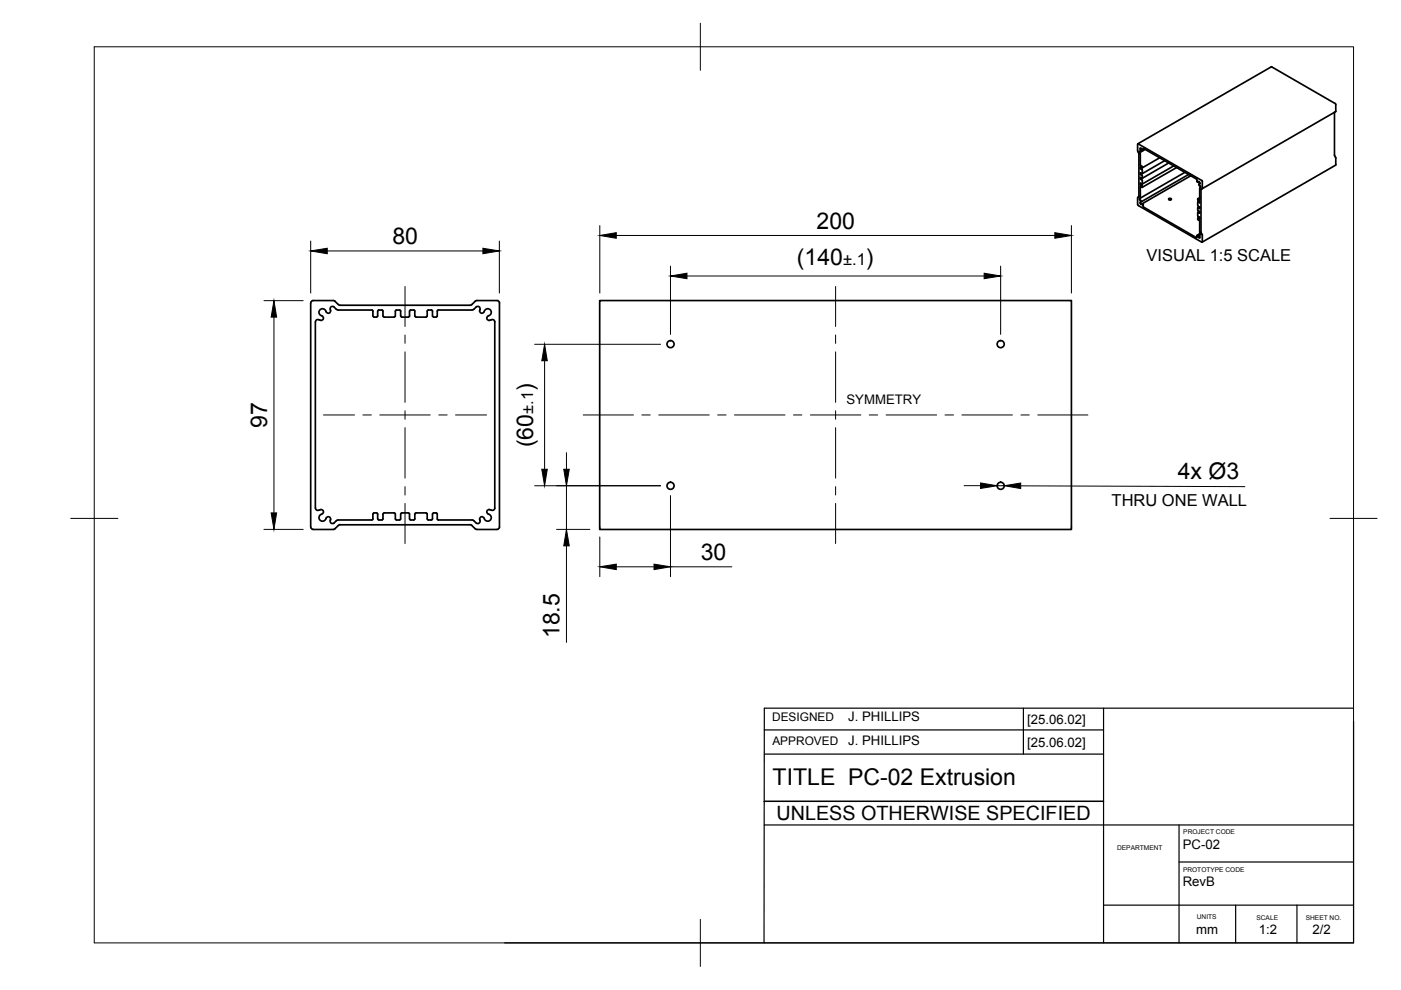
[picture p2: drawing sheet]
<svg xmlns="http://www.w3.org/2000/svg" width="297mm" height="210mm" viewBox="0 0 297 210" stroke-linecap="round" stroke-linejoin="round" font-family="sans-serif">
<!-- layer: Visible -->
<g fill="none" stroke="#000" stroke-width=".36">
<path d="M241.2 30.6v1.4M241.2 32l.1 .1M241.2 30.6l.2-.1 13.4 7.8 .1 .2M241.2 32.1l.3 .5M241.5 32.6v9M241.7 32.5l.1 2.6M241.7 32.1l-.1 .1 .1 .3M241.8 38l.4 .2v.8l-.4-.1M241.8 37l.4 .2v.5l-.4-.1M241.8 39.6l.4 .1M241.8 35.8l.4 .3M241.8 35.1l.4 .2v.3"/>
<path d="M241.8 36.7l.3 .1M241.8 35.4l.3 .2M241.8 37.6v.4M241.8 38.9v.3M241.8 39.6l-.1 2.4M241.8 36.7v.3M241.8 35.4v.4M242.2 36.1l-.1 .7M242.2 35.5l-.1 .1M242.5 31.5l11.2 6.4 .1 .7 .3-.1 .3 .2-.2 .6a.31 .31 0 0 1 .4 .3 .31 .31 0 0 1-.2 .3v2.4l-.4-.2-.1 .2M242.5 31.5h-.1l-.1 .4-.6-.5v.3l.3 .4h-.3M242.8 31.7l-.9 .5"/>
<path d="M245.9 33.5l-3.7 2.1M246.9 34.1l-4.7 2.7M247.8 34.6l-5.6 3.2M248.9 35.2l-6.7 3.8M249.4 35.5l-7.2 4.2v-.3l-.4-.2M251.2 36.5l-9.5 5.5a.28 .28 0 0 0-.1 .4 .28 .28 0 0 0 .3 .1l.1 .3-.3 .2 .2 .3h.2a.31 .31 0 0 1 .3 .5l.1 .1M252 37l-10.1 5.8M252.5 37.3l-10.4 5.9M254.2 38.5l-.2 .1M254.4 38.9l-.2 .1M254.9 38.5v1.4M254.9 39.9v.1"/>
<path d="M282.9 23.9v9l.3 .6v1.5M283 23.8l-.1 .1M283.1 21.9l-13.6-7.7-28.3 16.3M283.1 21.9l.1 .3v1.5l-28.5 16.5M283.2 35l-28.3 16.3M241.2 41.9v1.4M241.2 43.3l.2 .3 13.4 7.7M241.3 41.8l-.1 .1M241.5 41.6l-.3 .2M242.5 43.9l11.2 6.5 .1-.1 .1-.4 .2 .4 .3 .2v-.4l-.2-.4h.1M247.8 42.1h.3l.3 .1-.4 .2-.2-.2zM248 42.4h.2"/>
<path d="M253.9 46.3l.1 .3M253.9 45.1v.7M253.9 45.8l.4 .3 .1 .3-.5-.1 .4-.2M253.9 42.3l.5 .4M254 44.7l.3 .2 .1 .2h-.5M254 46.6l.4 .3v2.3l.2 .5h-.2M254.3 44.8l-.3 .2M254.3 42.6l-.3 .2M254.3 43.9l-.3 .1M254.3 49.7h.1M254.4 44l-.1 .2-.4-.1 .1 .6M254.4 42.7l-.1 .3-.4-.1 .1 .7 .4 .4"/>
<path d="M254.4 41.9l-.4 .2M254.5 49.5l-.7 .4M254.6 40.2l.1 9.2M254.7 49.4l.2 .3M254.9 49.7v.1M254.9 49.9v1.4M254.9 51.2l-.1 .1M66.4 63.7h4.3M66.4 63.7l-.3 .1-.2 .4v47.5l.2 .5h.3M66.9 68.3v39.4M70.7 63.7l.3 .2 .7 .7M70.8 65.1l.5 .5"/>
<path d="M70.8 65.1a.53 .53 0 0 0-.7 0 .53 .53 0 0 0 0 .7 .55 .55 0 0 1-.6 .6 .55 .55 0 0 1-.5-.6 .75 .75 0 0 0-1.2 0 .75 .75 0 0 0 .4 1.1 .54 .54 0 0 1 .3 .9 .54 .54 0 0 1-.9 0h-.5l-.2 .4M71.3 65.6l.4 .1h7.1l.3 .3M71.8 64.6l.3 .1h27.6M79.1 66v1l.2 .2M79.3 67.2h.5M80.1 66v1l-.3 .2M80.3 65.7h.7l.2 .3M80.3 65.7l-.2 .3M81.2 66v1l.3 .2M81.4 67.2h2.2M83.8 66v1l-.2 .2M83.8 66l.3-.3 .8 .1v.2"/>
<path d="M84.9 66l.1 1 .2 .2M85.2 67.2h1.4M86.8 66v1l-.2 .2M87.7 65.7h-.6l-.3 .3M87.7 65.7l.2 .3M87.9 66v1M88 67l.2 .2M88.2 67.2h2.1M90.6 66v1l-.3 .2M90.6 66l.2-.3 .8 .1 .1 .2M91.7 66v1l.3 .2M91.9 67.2h.6"/>
<path d="M92.7 66v1l-.2 .2M92.9 65.7h7.2M93 65.7l-.3 .3M99.7 64.7l1.4-1h4.3l.4 .3 .1 .2v47.5l-.1 .3-.4 .3-4.3-.1-1.4-1M100.9 65.1l-.8 .6M100.9 65.1a.52 .52 0 0 1 .7 0 .52 .52 0 0 1 .1 .7 .55 .55 0 0 0 .5 .6 .55 .55 0 0 0 .6-.6 .79 .79 0 0 1 1.3 .2 .79 .79 0 0 1-.7 1.1 .55 .55 0 0 0 0 .8 .55 .55 0 0 0 .8-.1h.5l.2 .5v39.4a.63 .63 0 0 1-.4 .5 .63 .63 0 0 1-.7-.1M127.1 63.7h100.1v48.6h-100.1zM66.4 112.3h4.3M66.9 107.7a.63 .63 0 0 0 .4 .5 .63 .63 0 0 0 .7-.1M68 108a.55 .55 0 0 1 .6 .6 .55 .55 0 0 1-.6 .5 .79 .79 0 0 0 .1 1.4 .79 .79 0 0 0 1.1-.8 .58 .58 0 0 1 .8 .1 .58 .58 0 0 1 0 .8 .5 .5 0 0 0 .3 .4 .5 .5 0 0 0 .5-.1l.5-.5M71.7 111.4l-1 .8M79.1 110l-.3 .3h-7.1l-.4 .1"/>
<path d="M79.3 108.7l.7 .1 .1 1.2M79.3 108.7l-.2 .3v1M80.1 110l.2 .3M81.2 110v-1l.2-.3 2.3 .1 .1 1.2M81.2 110l-.2 .3h-.7M84.9 110l-.2 .3h-.6l-.3-.3M85.2 108.7l1.6 .1v1.2M85.2 108.7l-.2 .3-.1 1M86.8 110l.3 .3h.6M87.9 110l-.2 .3M87.9 109v1M88 109l.2-.3 2.3 .1 .1 1.2"/>
<path d="M90.6 110l.2 .3h.6l.3-.3M91.7 110v-1l.2-.3 .7 .1 .1 1.2M92.7 110l.3 .3M92.9 110.3h7.2M99.7 111.3l-27.6-.1-.3 .2M103.8 108a.55 .55 0 0 0-.6 .6 .55 .55 0 0 0 .6 .5 .79 .79 0 0 1-.1 1.4 .79 .79 0 0 1-1.2-.8 .58 .58 0 0 0-.7 .1 .58 .58 0 0 0 0 .8 .51 .51 0 0 1-.4 .4 .51 .51 0 0 1-.5-.1l-.8-.6"/>
<circle cx="142.2" cy="73" r=".75"/>
<circle cx="212.2" cy="73" r=".75"/>
<circle cx="142.2" cy="103" r=".75"/>
<circle cx="212.2" cy="103" r=".75"/>
</g>
<!-- layer: BORDER -->
<path d="M20 9.9h267v190h-267zM148.5 4.9v10M15 109.9h10M282 109.9h10M148.5 194.9v10" fill="none" stroke="#000" stroke-width=".21"/>
<!-- layer: TITLEBLOCK -->
<g fill="none" stroke="#000" stroke-width=".25">
<path d="M162.1 154.8h71.9M162.1 159.9h71.9M217 150.1v9.8M234 150.1v49.8M287 152.9v47h-180M287 150.1h-124.9l-.1 49.8M162 169.9h72M162 174.9h125M234 169.9h-72h72M250 174.9v25M234 191.9h53M250 182.8h36.9"/>
<path d="M262 191.9v8M275 191.9v8"/>
</g>
<!-- layer: FD_Dimensions -->
<g fill="none" stroke="#000" stroke-width=".21">
<path d="M65.9 51.1v11M69.4 53.2h33M105.9 51.1v11M127.2 47.8v14.3M130.7 49.9h92.9M142.2 56.4v14.5M145.6 58.5h63.1M212.2 56.4v14.5M227.2 47.8v14.3M56 63.7h8.3M58.1 67.2v41.5M113.3 73h26.8"/>
<path d="M115.5 76.5v23M120.1 96v3.5M56 112.2h8.3M113.3 103h26.8M118 112.2h7.1M120.1 103v9.2M120.1 115.7v20.5M127.2 113.8v8.5M142.2 105.1v17.2M204.4 103h3.5M211.4 103h1.5M216.4 103l47.5 .2"/>
<path d="M130.7 120.2h8M142.2 120.2h13"/>
</g>
<g fill="#000" stroke="#000" stroke-width=".21">
<path d="M65.9 53.2l3.5-.6v1.2zM102.4 52.6l3.5 .6-3.5 .6zM127.2 49.9l3.5-.6v1.2zM142.2 58.5l3.4-.6v1.2zM208.7 57.9l3.5 .6-3.5 .6zM223.6 49.3l3.6 .6-3.6 .6zM58.1 63.7l.6 3.5h-1.2zM115.5 73l.5 3.5h-1.1zM114.9 99.5h1.1l-.5 3.5zM119.5 99.5h1.2l-.6 3.5zM57.5 108.7h1.2l-.6 3.5zM120.1 112.2l.6 3.5h-1.2z"/>
<path d="M127.2 120.2l3.5-.6v1.2zM138.7 119.6l3.5 .6-3.5 .6zM207.9 102.4l3.5 .6-3.5 .6zM212.9 103l3.5-.6v1.2z"/>
</g>
<!-- layer: Smart Centers -->
<g fill="none" stroke="#000" stroke-width=".21">
<path d="M85.9 60.7v8.5M85.9 71v1.8M85.9 74.6v10.7M177.2 60.7v8.5M177.2 71v1.8M177.2 74.6v10.7M68.6 88h6.6M76.9 88h1.8M80.5 88h10.7M85.9 87.1v1.8M85.9 90.7v10.7M93 88h1.8"/>
<path d="M96.6 88h6.6M123.7 88h10.6M136.1 88h1.8M139.7 88h10.7M152.1 88h1.8M155.7 88h10.7M168.2 88h1.8M171.8 88h10.7M177.2 87.1v1.8M177.2 90.7v10.7M184.3 88h1.8M187.9 88h10.7"/>
<path d="M200.4 88h1.8M203.9 88h10.8M216.5 88h1.7M220 88h10.7M85.9 103.2v1.8M85.9 106.7v8.5M177.2 103.2v1.8M177.2 106.7v8.5"/>
</g>
<g font-size="4.9">
<text x="83.2" y="51.7">80</text>
<text x="173.1" y="48.5">200</text>
<text x="169" y="56.1">(140</text>
<text x="183.6" y="56.1">)</text>
<text x="113" y="82.9" transform="rotate(-90 113 82.9)">)</text>
<text x="56.6" y="90.7" transform="rotate(-90 56.6 90.7)">97</text>
<text x="113" y="94.8" transform="rotate(-90 113 94.8)">(60</text>
<text x="249.7" y="101.6">4x Ø3</text>
<text x="148.6" y="118.7">30</text>
<text x="118.6" y="135.3" transform="rotate(-90 118.6 135.3)">18.5</text>
<text x="163.8" y="166.3">TITLE PC-02 Extrusion</text>
</g>
<text font-size="4.2" x="164.6" y="173.9">UNLESS OTHERWISE SPECIFIED</text>
<g font-size="3.5">
<text x="178.8" y="56.1">±.1</text>
<text x="243.1" y="55.4">VISUAL 1:5 SCALE</text>
<text x="113" y="87.7" transform="rotate(-90 113 87.7)">±.1</text>
<text x="235.7" y="107.3">THRU ONE WALL</text>
</g>
<g font-size="2.8">
<text x="179.5" y="85.8">SYMMETRY</text>
<text x="179.8" y="152.9">J. PHILLIPS</text>
<text x="217.8" y="153.5">[25.06.02]</text>
<text x="179.8" y="158">J. PHILLIPS</text>
<text x="217.8" y="158.4">[25.06.02]</text>
<text x="250.8" y="179.9">PC-02</text>
<text x="250.8" y="187.9">RevB</text>
<text x="253.6" y="198">mm</text>
<text x="278.3" y="198">2/2</text>
<text x="266.9" y="198">1:2</text>
</g>
<g font-size="2.5">
<text x="163.7" y="153">DESIGNED</text>
<text x="163.8" y="157.9">APPROVED</text>
</g>
<g font-size="1.4">
<text x="250.9" y="176.9">PROJECT CODE</text>
<text x="236.9" y="180.2">DEPARTMENT</text>
<text x="250.8" y="184.8">PROTOTYPE CODE</text>
<text x="253.8" y="194.9">UNITS</text>
<text x="266.4" y="195">SCALE</text>
<text x="276.9" y="195">SHEET NO.</text>
</g>
</svg>
